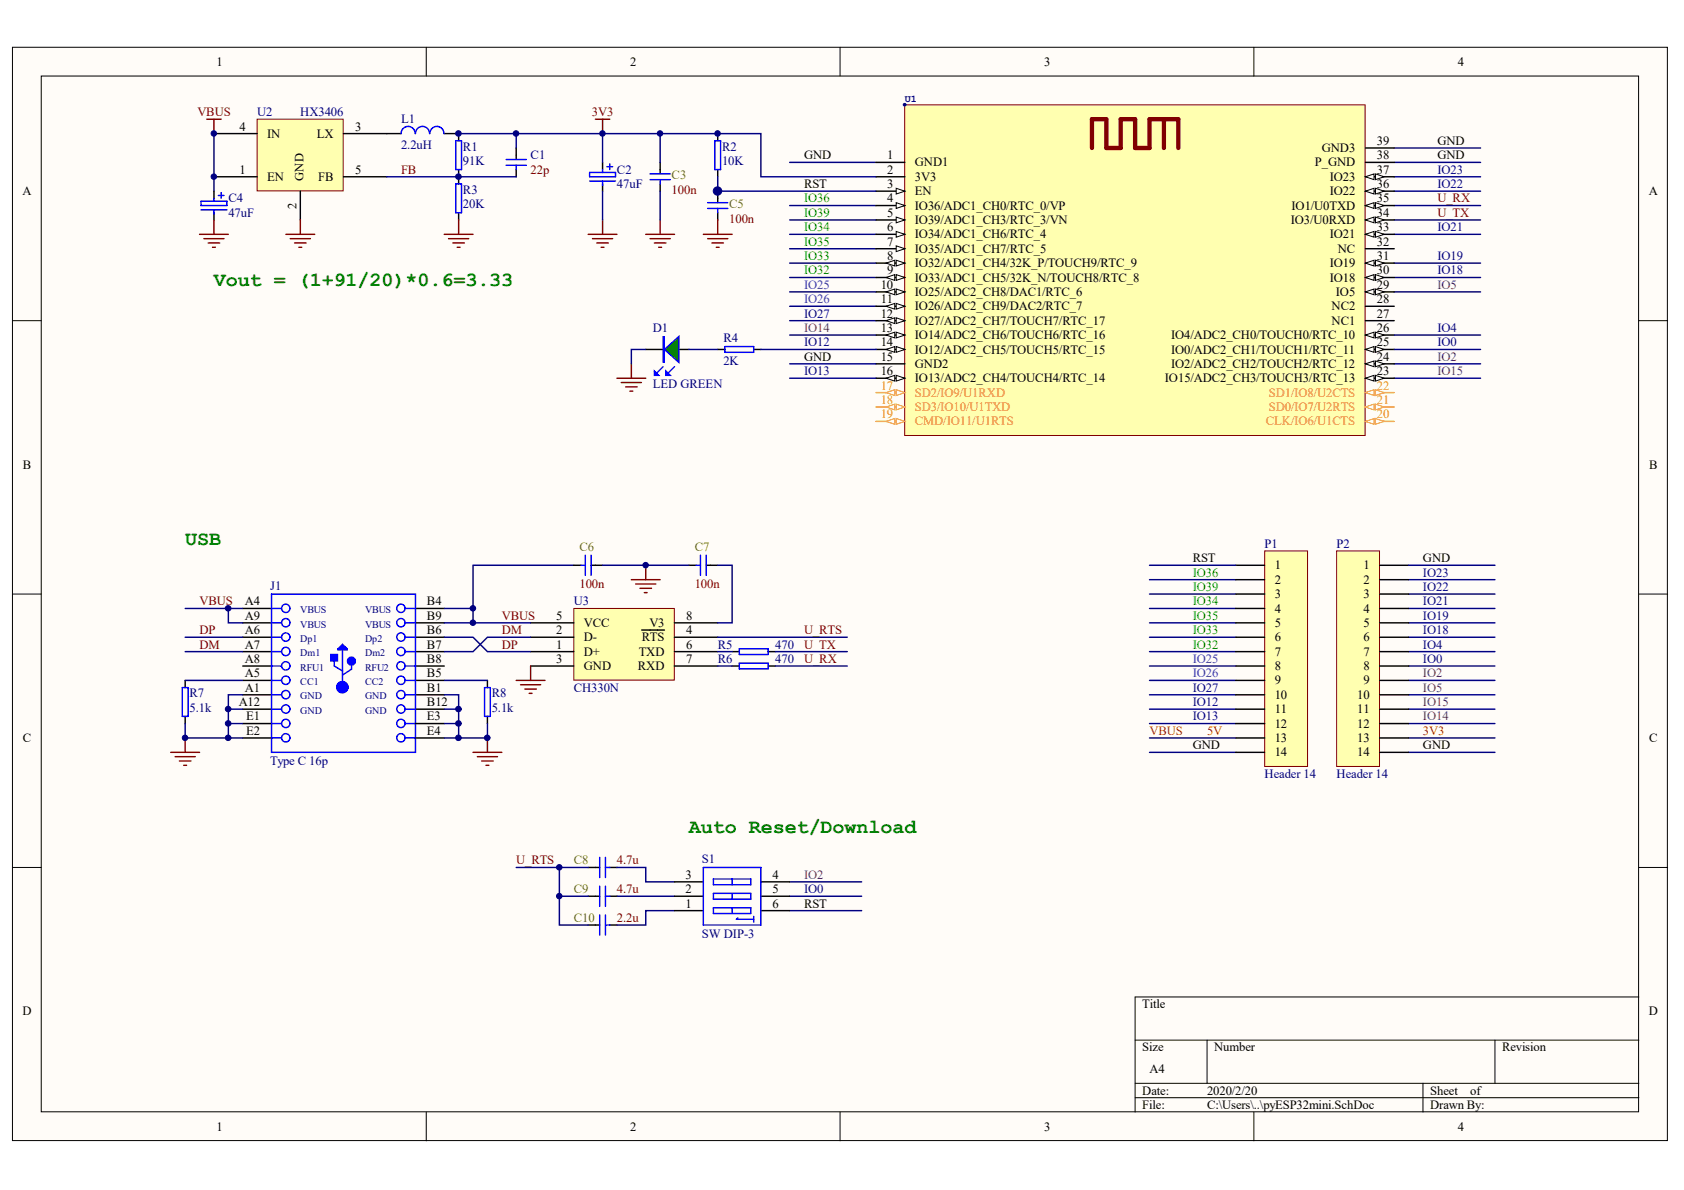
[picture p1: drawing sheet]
# Altium schematic sheet pyESP32mini.SchDoc
size A4

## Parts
C1  22p  [C0402]
C2  47uF  [3216]
C3  100n  [C0402]
C4  47uF  [3216]
C5  100n  [C0402]
C6  100n  [C0402]
C7  100n  [C0402]
C8  4.7u  [C0402]
C9  4.7u  [C0402]
C10  2.2u  [C0402]
D1  LED GREEN  [LED0402_GREEN]
J1  Type C 16p  [Type-C 16P]
L1  2.2uH  [IND-252012]
P1  Header 14  [HDR1X14]
P2  Header 14  [HDR1X14]
R1  91K  [SMD0402]
R2  10K  [SMD0402]
R3  20K  [SMD0402]
R4  2K  [SMD0402]
R5  470  [SMD0402]
R6  470  [SMD0402]
R7  5.1k  [SMD0402]
R8  5.1k  [SMD0402]
S1  SW DIP-3  [SW-SMD3]
U1  ESP32-WROVER  [ESP32-WROVER]  (value not drawn)
U2  HX3406  [SOT23-5]
U3  CH330N  [NSO8_M]

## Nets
3V3: C1.2 C2.1 C3.2 L1.2 P2.13 R1.2 R2.2 U1.2(3V3)
5V: C4.1 C6.1 J1.A4(VBUS) J1.A9(VBUS) J1.B4(VBUS) J1.B9(VBUS) P1.13 U2.1(EN) U2.4(IN) U3.5(VCC)  [also labelled VBUS]
GND: C2.2 C3.1 C4.2 C5.1 C6.2 C7.1 D1.2 J1.A1(GND) J1.A12(GND) J1.B1(GND) J1.B12(GND) J1.E1 J1.E2 J1.E3 J1.E4 P1.14 P2.1 P2.14 R3.1 R7.2 R8.2 U1.1(GND1) U1.15(GND2) U1.38(P_GND) U1.39(GND3) U2.2(GND) U3.3(GND)
DM: J1.A7(Dm1) J1.B7(Dm2) U3.2(D-)
DP: J1.A6(Dp1) J1.B6(Dp2) U3.1(D+)
FB: C1.1 R1.1 R3.2 U2.5(FB)
IO0: P2.8 S1.5(B2) U1.25(IO0/ADC2_CH1/TOUCH1/RTC_11)
IO2: P2.9 S1.4(B3) U1.24(IO2/ADC2_CH2/TOUCH2/RTC_12)
IO4: P2.7 U1.26(IO4/ADC2_CH0/TOUCH0/RTC_10)
IO5: P2.10 U1.29(IO5)
IO12: P1.11 R4.2 U1.14(IO12/ADC2_CH5/TOUCH5/RTC_15)
IO13: P1.12 U1.16(IO13/ADC2_CH4/TOUCH4/RTC_14)
IO14: P2.12 U1.13(IO14/ADC2_CH6/TOUCH6/RTC_16)
IO15: P2.11 U1.23(IO15/ADC2_CH3/TOUCH3/RTC_13)
IO18: P2.6 U1.30(IO18)
IO19: P2.5 U1.31(IO19)
IO21: P2.4 U1.33(IO21)
IO22: P2.3 U1.36(IO22)
IO23: P2.2 U1.37(IO23)
IO25: P1.8 U1.10(IO25/ADC2_CH8/DAC1/RTC_6)
IO26: P1.9 U1.11(IO26/ADC2_CH9/DAC2/RTC_7)
IO27: P1.10 U1.12(IO27/ADC2_CH7/TOUCH7/RTC_17)
IO32: P1.7 U1.9(IO33/ADC1_CH5/32K_N/TOUCH8/RTC_8)
IO33: P1.6 U1.8(IO32/ADC1_CH4/32K_P/TOUCH9/RTC_9)
IO34: P1.4 U1.6(IO34/ADC1_CH6/RTC_4)
IO35: P1.5 U1.7(IO35/ADC1_CH7/RTC_5)
IO36: P1.2 U1.4(IO36/ADC1_CH0/RTC_0/VP)
IO39: P1.3 U1.5(IO39/ADC1_CH3/RTC_3/VN)
RST: C5.2 P1.1 R2.1 S1.6(B1) U1.3(EN)
U_RTS: C8.2 C9.2 C10.2 U3.4(~{RTS})
U_RX: R6.2 U1.35(IO1/U0TXD)
U_TX: R5.2 U1.34(IO3/U0RXD)
NetC7_2: C7.2 U3.8(V3)
NetC8_1: C8.1 S1.3(A3)
NetC9_1: C9.1 S1.2(A2)
NetC10_1: C10.1 S1.1(A1)
NetD1_1: D1.1 R4.1
NetJ1_A5: J1.A5(CC1) R7.1
NetJ1_B5: J1.B5(CC2) R8.1
NetL1_1: L1.1 U2.3(LX)
NetR5_1: R5.1 U3.6(TXD)
NetR6_1: R6.1 U3.7(RXD)

Not connected (* = marked no-connect by the designer): J1 A8(RFU1) B8(RFU2); U1 17(SD2/IO9/U1RXD) 18(SD3/IO10/U1TXD) 19(CMD/IO11/U1RTS) 20(CLK/IO6/U1CTS) 21(SD0/IO7/U2RTS) 22(SD1/IO8/U2CTS) 27(NC1) 28(NC2) 32(NC)

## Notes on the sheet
- Vout = (1+91/20)*0.6=3.33
- USB
- (near S1) Auto Reset/Download
